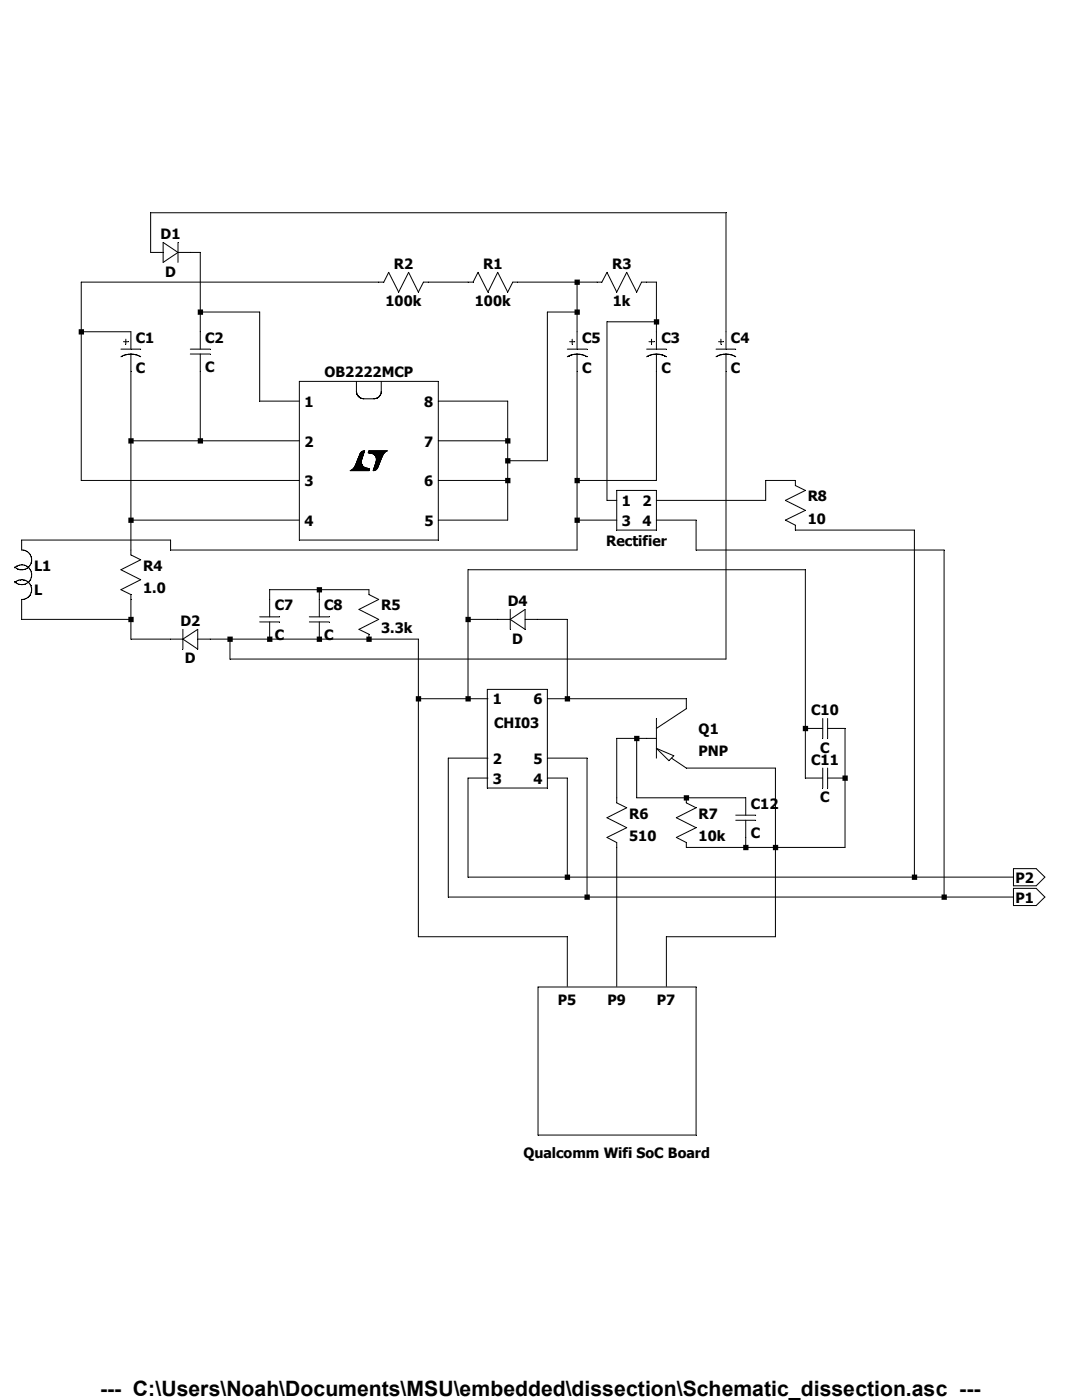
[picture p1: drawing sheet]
<svg xmlns="http://www.w3.org/2000/svg" width="216mm" height="279mm" viewBox="0 0 216 279" stroke-linecap="round" stroke-linejoin="round" font-family="sans-serif">
<g fill="none" stroke="#000" stroke-width=".2">
<path d="M32.6 50.4h-2.5v-7.9h114.8v27.2M32.6 48.4l2.9 2-2.9 2zM35.5 48.4v4M35.5 50.4h4.5v19.3M115.1 56.3v13.4M16.2 66.2h9.9v3.5M24.1 69.7h4M24.1 71.2a3.8 3.8 0 0 1 4 0M24.6 68.2h1M25.1 67.7v1M26.1 70.7v40l2 1-4 2 4 2-4 2 2 1v8.9h10.4M38 69.7h4"/>
<path d="M38 70.7h4M40 70.7v17.3M40 62.3h11.8v17.8h7.9M59.7 76.1h27.8v31.7h-27.8zM71.1 76.1v2.1l.2 .7 .4 .4 .8 .3h2.2a1.47 1.47 0 0 0 1.4-1.3v-2.2M71.3 78.7v.1M71.9 79.4h.1M113.2 69.7h3.9M113.2 71.2a3.8 3.8 0 0 1 3.9 0M113.7 68.2h1M114.2 67.7v1M115.1 70.7v39.1h-81.1v-2h-29.7v2a1.99 1.99 0 0 1 1.9 2.7 1.99 1.99 0 0 1-3.3 .7"/>
<path d="M115.1 62.3h-5.9v29.6h-7.9M129 69.7h4M129 71.2a3.8 3.8 0 0 1 4 0M129.5 68.2h1M130 67.7v1M131 69.7v-13.4h-3l-1 2-1.9-3.9-2 3.9-2-3.9-1 1.9h-17.8l-1 2-2-3.9-1.9 3.9-2-3.9-1 1.9h-9.9l-1 2-2-3.9-2 3.9-1.9-3.9-1 1.9h-60.4v39.6h43.5M131 70.7v25.2h-15.9M131 64.2h-9.9v35.7h2M142.9 69.7h3.9M142.9 71.2a3.8 3.8 0 0 1 3.9 0M143.4 68.2h1M143.8 67.7v1"/>
<path d="M144.9 70.7v60.8h-99v-3.9M26.1 88h33.6M69.8 93.9h3.8M69.9 93.9h3.7M70.2 93.8h3.5M70.3 93.7h3.4M70.4 93.6h3.3M70.5 93.6h3.2M70.6 93.5h2.8M70.6 93.4h2.7M70.6 93.4h2.5M70.7 93.3h2.3"/>
<path d="M70.7 93.3h2.1M70.7 93.2h1.9M70.8 93.1h1.7M70.8 93.2h1.8M70.8 93h1.6M70.9 93h1.5M70.9 92.9h1.4M71 92.8h1.3M71 92.8h1.2M71 92.7h1.2M71 92.6h1.2M71 92.6h1.1"/>
<path d="M71.1 92.5h1M71.1 92.4h1M71.2 92.3h.9M71.2 92.2h.9M71.2 92h.9M71.2 92.1h.9M71.3 91.9h.8M71.3 92h.8M71.3 91.8h.8M71.4 91.7h.8M71.4 91.8h.7M71.5 91.5h.7"/>
<path d="M71.5 91.4h.8M71.5 91.3h.8M71.6 91.2h.7M71.6 91.1h.7M71.7 91h.7M71.7 90.9h.7M71.8 90.8h.7M71.8 90.8h.6M71.8 90.7h.7M71.8 90.6h.7M71.9 90.5h.7M71.9 90.4h.7"/>
<path d="M72 90.4h.6M72 90.3h.6M72.1 90.3h.5M72.2 90.1h.5M72.2 91.6h-.8M72.3 90.1h.4M72.4 90h.3M72.5 90h.2M72.6 90h.2M72.7 90.2h-.6M73.5 90.3h3.3M73.5 90.4h3.2"/>
<path d="M73.5 90.3h3.2M73.5 90.1h3.5M73.6 90.1h3.5M73.6 90h3.6M73.6 90h3.7M73.7 93.8l-3.7 .1M73.8 90.4h2.8M74 90.5h2.6M74.4 90.6h2.1M74.5 93.9h.2M74.5 93.9h.1M74.5 93.7h.6"/>
<path d="M74.5 93.8h.5M74.5 90.6h2M74.5 93.6h.6M74.5 90.7h2M74.6 93.5h.7M74.6 93.6h.6M74.6 93.4h.7M74.7 93.3h.7M74.7 90.7h1.7M74.7 93.2h.7M74.8 93.1h.6M74.8 93h.7"/>
<path d="M74.8 90.8h1.6M74.8 92.9h.7M74.8 90.9h1.6M74.8 92.8h.8M74.9 91h1.4M74.9 90.9h1.4M74.9 92.6h.7M74.9 92.7h.7M74.9 92.5h.8M75 93.8l-.5 .1M75 91.1h1.2M75 92.4h.7"/>
<path d="M75 91.2h1.2M75 92.3h.8M75 92.2h.8M75.1 91.3h1.1M75.1 91.4h1.1M75.1 91.4h1M75.1 92h.8M75.1 92.1h.8M75.1 91.6h1M75.1 91.5h1M75.1 91.7h.9M75.1 91.8h.8"/>
<path d="M75.1 91.8h.9M75.1 91.9h.8M75.4 93.3h-.7M75.7 92.4l-.7 .1M75.9 92.1l-.8 .1M75.9 91.9h-.8M76.9 90.2h-3.4M87.5 80.1h13.8v23.7h-13.8M87.5 88h13.8M87.5 95.9h13.8M123.1 97.9h7.9v7.9h-7.9zM131 99.9h21.8v-4h5.9v1l2 1-4 2 4 2-4 1.9 2 1v1h23.8v69.2"/>
<path d="M2.9 113.3a1.99 1.99 0 0 1 2.8 0 1.99 1.99 0 0 1 0 2.8 1.99 1.99 0 0 1-2.8 0M2.9 116.3a1.97 1.97 0 0 1 3.3 .6 1.97 1.97 0 0 1-1.9 2.7v4h21.8M26.1 103.8h33.6M63.7 117.7v5.4M115.1 103.8h8M131 103.8h7.9v6h49.5v69.2M36.5 125.6v3.9M36.5 127.6l3-2v3.9zM39.5 127.6h44v59.3h29.7v9.9M51.8 123.1h4M51.8 124.1h4M53.8 123.1v-5.4h19.8v1l2 .9-4 2 4 2-4 2 2 1v1"/>
<path d="M53.8 124.1v3.5M61.7 123.1h4M61.7 124.1h4M63.7 124.1v3.5M83.5 139.4h13.9M93.4 123.6h8.4M93.4 139.4v-25.7h67.3v41.6h3.5M97.2 137.6h12v19.7h-12zM101.8 121.6v4M101.8 123.6l3-2v4zM104.8 123.6h8.4v15.8M109.2 139.4h27.7v2l-5.9 4"/>
<path d="M97.4 155.3h-4v19.7h108.8M97.4 151.3h-7.9v27.7h112.7M109.2 155.3h4v19.7M109.2 151.3h7.9v27.7M127 147.4v11.8h21.8v3.5M131 143.4v7.9M131 149.4l3.5 1.4-1 1zM131 147.4h-7.9v12.8l2 1-4 2 4 2-4 1.9 2 1v28.7M134 151.3l2.9 2h17.8v33.6h-21.7v9.9M160.7 145.4h3.5M164.2 143.4v4M164.2 153.3v4"/>
<path d="M165.1 145.4h3.5v23.7h-31.7v-1l-1.9-1 3.9-1.9-3.9-2 3.9-2-2-1v-1M165.1 143.4v4M165.1 153.3v4M165.1 155.3h3.5M146.8 162.7h4M146.8 163.7h4M148.8 163.7v5.4M202.2 177.3h4.6l1.7 1.7-1.7 1.7h-4.6zM202.2 173.4h4.6l1.7 1.6-1.7 1.8h-4.6zM107.4 197h31.5v29.5h-31.5z"/>
</g>
<path d="M15.7 65.7h1.1v1.1h-1.1zM25.6 87.5h1.1v1h-1.1zM25.6 103.3h1.1v1.1h-1.1zM25.6 123.1h1.1v1.1h-1.1zM39.5 61.8h1v1h-1zM39.5 87.5h1v1h-1zM45.4 127h1v1.1h-1zM53.3 127h1.1v1.1h-1.1zM63.2 117.2h1.1v1h-1.1zM63.2 127h1.1v1.1h-1.1zM73.1 127h1.1v1.1h-1.1zM83 138.9h1v1.1h-1zM92.9 123.1h1v1.1h-1zM92.9 138.9h1v1.1h-1zM100.8 87.5h1.1v1h-1.1zM100.8 91.4h1.1v1.1h-1.1zM100.8 95.4h1.1v1h-1.1zM112.7 138.9h1v1.1h-1zM112.7 174.5h1v1.1h-1zM114.6 55.8h1.1v1.1h-1.1zM114.6 61.8h1.1v1h-1.1zM114.6 95.4h1.1v1h-1.1zM114.6 103.3h1.1v1.1h-1.1zM116.6 178.5h1.1v1.1h-1.1zM126.5 146.9h1.1v1h-1.1zM130.5 63.7h1v1.1h-1zM136.4 158.7h1.1v1.1h-1.1zM148.3 168.6h1.1v1.1h-1.1zM154.2 168.6h1.1v1.1h-1.1zM160.2 144.9h1v1h-1zM168.1 154.8h1.1v1h-1.1zM181.9 174.5h1.1v1.1h-1.1zM187.9 178.5h1v1.1h-1z" fill-rule="evenodd" fill="#000"/>
<text font-size="4.2" x="20" y="278.7">--- C:\Users\Noah\Documents\MSU\embedded\dissection\Schematic_dissection.asc ---</text>
<g font-size="2.8">
<text x="32" y="47.8">D1</text>
<text x="78.6" y="53.8">R2</text>
<text x="96.4" y="53.8">R1</text>
<text x="122.1" y="53.8">R3</text>
<text x="32.9" y="55.2">D</text>
<text x="76.9" y="61.1">100k</text>
<text x="94.7" y="61.1">100k</text>
<text x="122.3" y="61.1">1k</text>
<text x="27.1" y="68.4">C1</text>
<text x="40.9" y="68.4">C2</text>
<text x="116.2" y="68.4">C5</text>
<text x="132" y="68.4">C3</text>
<text x="145.8" y="68.4">C4</text>
<text x="27.1" y="74.4">C</text>
<text x="40.9" y="74.3">C</text>
<text x="64.7" y="75.3">OB2222MCP</text>
<text x="116.2" y="74.4">C</text>
<text x="132" y="74.4">C</text>
<text x="145.8" y="74.4">C</text>
<text x="60.7" y="81.2">1</text>
<text x="84.7" y="81.2">8</text>
<text x="60.7" y="89.1">2</text>
<text x="84.7" y="89.1">7</text>
<text x="60.7" y="97">3</text>
<text x="84.7" y="97">6</text>
<text x="124.1" y="101">1</text>
<text x="128.2" y="101">2</text>
<text x="161.2" y="100">R8</text>
<text x="60.7" y="104.9">4</text>
<text x="84.7" y="104.9">5</text>
<text x="124.1" y="104.9">3</text>
<text x="128.2" y="104.9">4</text>
<text x="161.2" y="104.5">10</text>
<text x="6.8" y="113.9">L1</text>
<text x="28.6" y="113.9">R4</text>
<text x="120.9" y="108.9">Rectifier</text>
<text x="6.8" y="118.8">L</text>
<text x="28.6" y="118.3">1.0</text>
<text x="36" y="125">D2</text>
<text x="54.8" y="121.8">C7</text>
<text x="64.7" y="121.8">C8</text>
<text x="76.1" y="121.8">R5</text>
<text x="101.3" y="121">D4</text>
<text x="54.8" y="127.7">C</text>
<text x="64.7" y="127.7">C</text>
<text x="76.1" y="126.2">3.3k</text>
<text x="102.2" y="128.4">D</text>
<text x="36.9" y="132.4">D</text>
<text x="98.3" y="140.6">1</text>
<text x="106.4" y="140.6">6</text>
<text x="161.8" y="142.8">C10</text>
<text x="98.6" y="145.3">CHI03</text>
<text x="139.4" y="146.5">Q1</text>
<text x="98.3" y="152.4">2</text>
<text x="106.4" y="152.4">5</text>
<text x="139.4" y="151">PNP</text>
<text x="161.8" y="152.7">C11</text>
<text x="163.7" y="150.2">C</text>
<text x="98.3" y="156.4">3</text>
<text x="106.4" y="156.4">4</text>
<text x="149.8" y="161.4">C12</text>
<text x="163.7" y="160.1">C</text>
<text x="125.6" y="163.4">R6</text>
<text x="125.6" y="167.8">510</text>
<text x="139.4" y="163.4">R7</text>
<text x="139.4" y="167.8">10k</text>
<text x="149.8" y="167.3">C</text>
<text x="202.6" y="176.2">P2</text>
<text x="202.6" y="180.2">P1</text>
<text x="111.3" y="200.7">P5</text>
<text x="121.2" y="200.7">P9</text>
<text x="131.1" y="200.7">P7</text>
<text x="104.4" y="231">Qualcomm Wifi SoC Board</text>
</g>
</svg>
